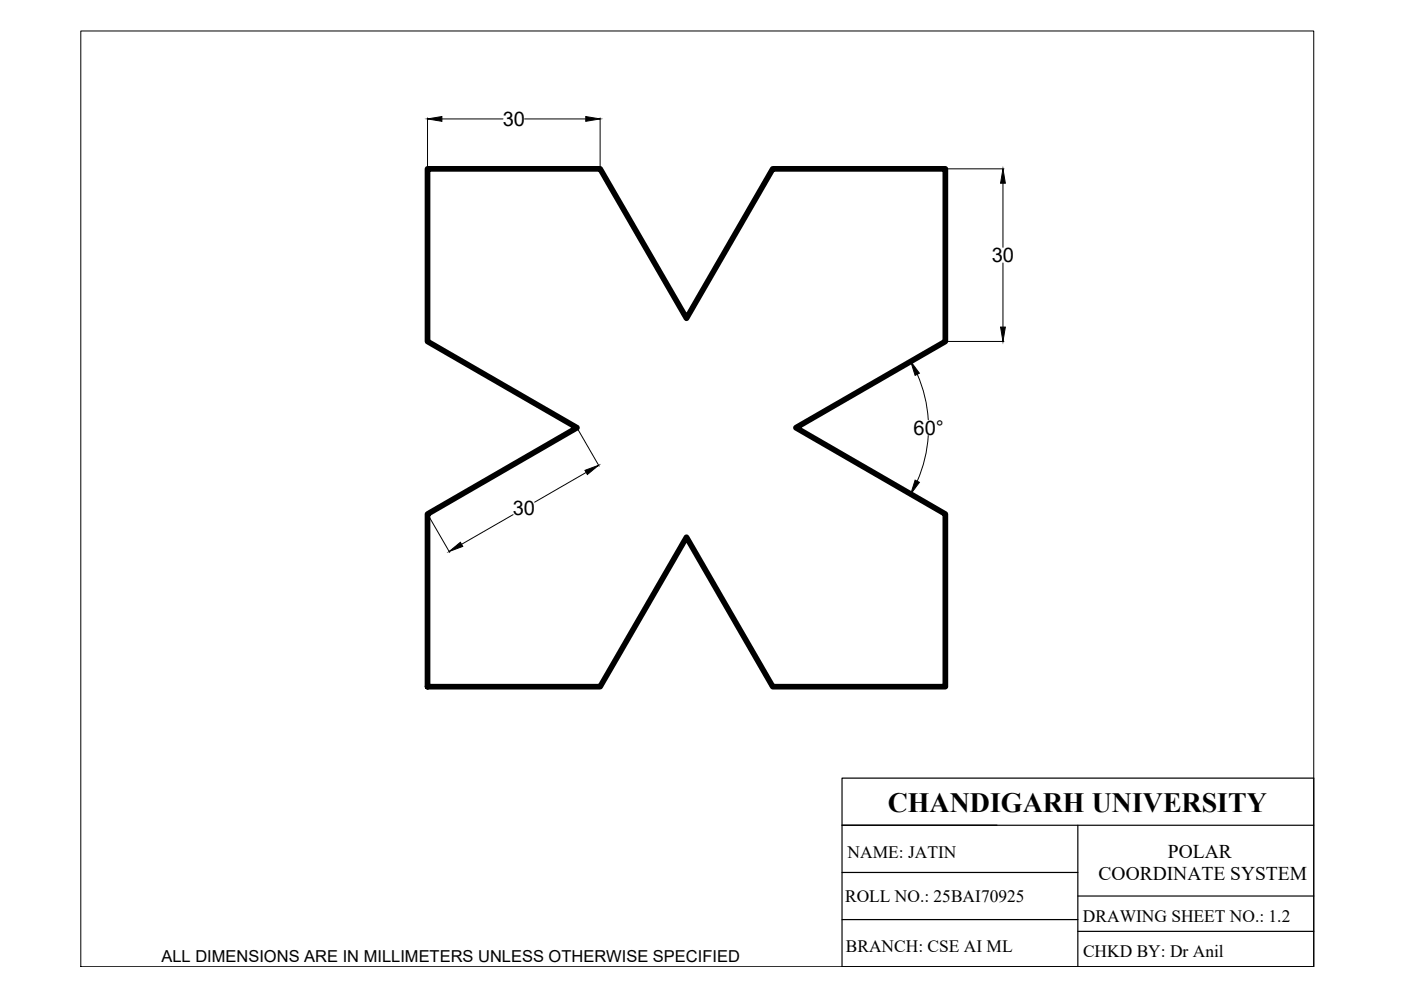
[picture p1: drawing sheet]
<svg xmlns="http://www.w3.org/2000/svg" width="297mm" height="210mm" viewBox="0 0 297 210" stroke-linecap="round" stroke-linejoin="round" font-family="sans-serif">
<!-- layer: thick continuous -->
<path d="M90.6 35.8h36.6l18.3 31.7 18.3-31.7h36.6v36.6l-31.7 18.3 31.7 18.3v36.6h-36.6l-18.3-31.7-18.3 31.7h-36.6v-36.6l31.7-18.3-31.7-18.3z" fill="none" stroke="#000" stroke-width="1.2"/>
<g fill="none" stroke="#000" stroke-width=".21">
<path d="M17.1 6.6h261.4v198.4h-261.4zM90.6 25v10.7M93.7 25.2h12.9M111.2 25.2h13M127.2 25v10.7M200.5 35.8h12.4M212.6 38.8v13.6M212.6 55.8v13.5M194.5 79.3a28.1 28.1 0 0 1 2.3 9.7M200.5 72.4h12.4M122.4 90.8l4.6 8M196.8 92.3a28.1 28.1 0 0 1-2.3 9.7"/>
<path d="M90.7 109.1l4.6 8M108.8 109.1l-10.9 6.3M124.3 100.2l-10.9 6.3"/>
</g>
<path d="M90.6 25.2l3.1-.5v1zM124.2 24.7l3 .5-3 .5zM212.6 35.8l.6 3h-1.1zM193.1 76.6l1.8 2.5-.9 .5zM212.1 69.3h1.1l-.6 3.1zM124 99.7l2.9-1.1-2.4 2zM95.2 116.9l2.4-1.9 .5 .9zM194 101.8l.9 .5-1.8 2.5z" fill="#000" stroke="#000" stroke-width=".21"/>
<!-- layer: 0 -->
<path d="M178.5 165h100v40h-100zM178.5 175h100M228.5 175v30M178.5 195h50M178.5 185h50M228.5 190h50M228.5 197.5h50" fill="none" stroke="#000" stroke-width=".25"/>
<text font-size="5.9" x="188.2" y="172.2">CHANDIGARH UNIVERSITY</text>
<g font-size="4.3">
<text x="106.6" y="26.7">30</text>
<text x="210.3" y="55.6">30</text>
<text x="193.7" y="92.2">60°</text>
<text x="108.7" y="109.3">30</text>
</g>
<g font-size="4.1">
<text x="247.6" y="182">POLAR</text>
<text x="232.9" y="186.6">COORDINATE SYSTEM</text>
</g>
<g font-size="3.7">
<text x="179.7" y="182">NAME: JATIN</text>
<text x="179.2" y="191.2">ROLL NO.: 25BAI70925</text>
<text x="229.6" y="195.4">DRAWING SHEET NO.: 1.2</text>
<text x="179.3" y="201.8">BRANCH: CSE AI ML</text>
<text x="229.6" y="202.9">CHKD BY: Dr Anil</text>
</g>
<text font-size="3.5" x="34.2" y="203.9">ALL DIMENSIONS ARE IN MILLIMETERS UNLESS OTHERWISE SPECIFIED</text>
</svg>
